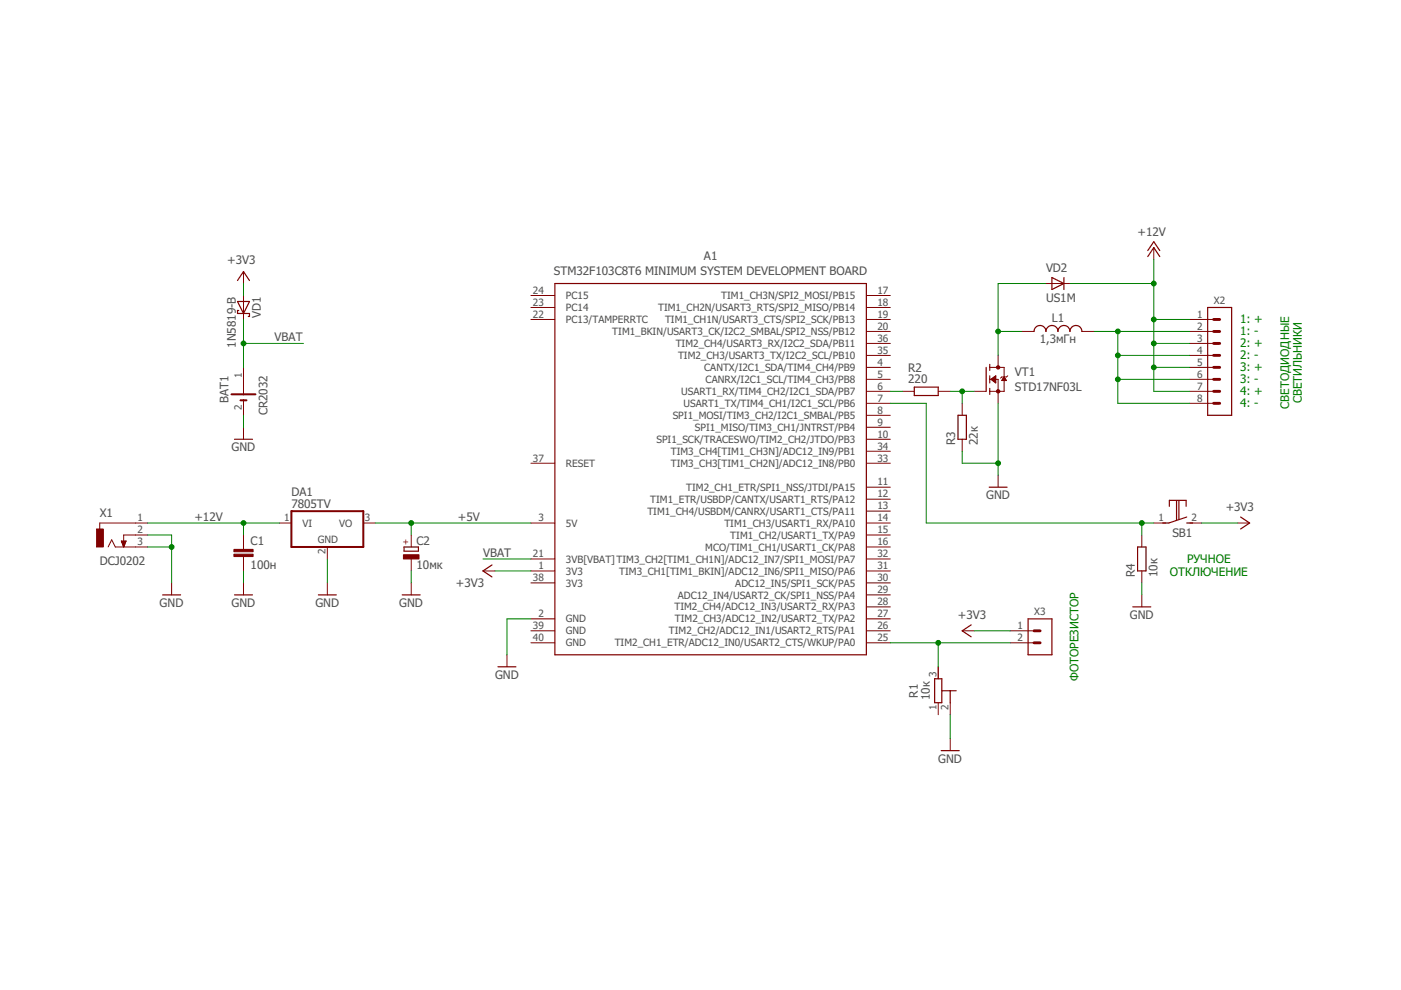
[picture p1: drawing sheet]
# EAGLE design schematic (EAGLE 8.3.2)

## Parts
A1  STM32F103C8T6_MINIMUM_SYSTEM_DEVELOPMENT_BOARD  [STM32F103C8T6_MINIMUM_SYSTEM_DEVELOPMENT_BOARD]
BAT1  CR2032  CR2032HOLDER  [CR2032HOLDER]
C1  100н  C-EU025-025X050  [C025-025X050]
C2  10мк  CPOL-EUE2-4  [E2-4]
DA1  7805TV  [TO220V]
L1  1,3мГн  INDUCTOR-2.5MH  [INDUCTOR-2.5MH]
R1  10к  TRIMMER  [TRIMMER]
R2  220  R-EU_0207/10  [0207/10]
R3  22к  R-EU_0207/10  [0207/10]
R4  10к  R-EU_0207/10  [0207/10]
SB1  PBS-10B-2  [PBS-10B-2]
VD1  1N5819-B  [DO41-7.6]
VD2  US1M  [DO-214AC]
VT1  STD17NF03L  [DPAK]
X1  DCJ0202  [DCJ0202]
X2  TERMINALS_BLOCK_8PIN  [TERMINALS_BLOCK_8PIN]
X3  TERMINALS_BLOCK_2PIN  [TERMINALS_BLOCK_2PIN]

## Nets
+3V3: A1.1(3V3) SB1.2(NO) VD1.A X3.1
+5V: A1.3(5V) C2.+ DA1.3(VO)
+12V: C1.1 DA1.1(VI) VD2.C X1.1 X2.1 X2.3 X2.5 X2.7
DRAIN: L1.1 VD2.A VT1.D
GND: A1.2(GND) BAT1.2(-) C1.2 C2.- DA1.2(GND) R1.2(S) R3.1 R4.1 VT1.S X1.2 X1.3
N$2: A1.7(USART1_TX/TIM4_CH1/I2C1_SCL/PB6) R4.2 SB1.1(COM)
N$4: R2.2 R3.2 VT1.G
N$5: L1.2 X2.2 X2.4 X2.6 X2.8
N$7: A1.25(TIM2_CH1_ETR/ADC12_IN0/USART2_CTS/WKUP/PA0) R1.3(E) X3.2
N$8: A1.6(USART1_RX/TIM4_CH2/I2C1_SDA/PB7) R2.1
VBAT: A1.21(3VB[VBAT]) BAT1.1(+) VD1.C
Unconnected: A1.4(CANTX/I2C1_SDA/TIM4_CH4/PB9) A1.5(CANRX/I2C1_SCL/TIM4_CH3/PB8) A1.8(SPI1_MOSI/TIM3_CH2/I2C1_SMBAL/PB5) A1.9(SPI1_MISO/TIM3_CH1/JNTRST/PB4) A1.10(SPI1_SCK/TRACESWO/TIM2_CH2/JTDO/PB3) A1.11(TIM2_CH1_ETR/SPI1_NSS/JTDI/PA15) A1.12(TIM1_ETR/USBDP/CANTX/USART1_RTS/PA12) A1.13(TIM1_CH4/USBDM/CANRX/USART1_CTS/PA11) A1.14(TIM1_CH3/USART1_RX/PA10) A1.15(TIM1_CH2/USART1_TX/PA9) A1.16(MCO/TIM1_CH1/USART1_CK/PA8) A1.17(TIM1_CH3N/SPI2_MOSI/PB15) A1.18(TIM1_CH2N/USART3_RTS/SPI2_MISO/PB14) A1.19(TIM1_CH1N/USART3_CTS/SPI2_SCK/PB13) A1.20(TIM1_BKIN/USART3_CK/I2C2_SMBAL/SPI2_NSS/PB12) A1.22(PC13/TAMPERRTC) A1.23(PC14) A1.24(PC15) A1.26(TIM2_CH2/ADC12_IN1/USART2_RTS/PA1) A1.27(TIM2_CH3/ADC12_IN2/USART2_TX/PA2) A1.28(TIM2_CH4/ADC12_IN3/USART2_RX/PA3) A1.29(ADC12_IN4/USART2_CK/SPI1_NSS/PA4) A1.30(ADC12_IN5/SPI1_SCK/PA5) A1.31(TIM3_CH1[TIM1_BKIN]/ADC12_IN6/SPI1_MISO/PA6) A1.32(TIM3_CH2[TIM1_CH1N]/ADC12_IN7/SPI1_MOSI/PA7) A1.33(TIM3_CH3[TIM1_CH2N]/ADC12_IN8/PB0) A1.34(TIM3_CH4[TIM1_CH3N]/ADC12_IN9/PB1) A1.35(TIM2_CH3/USART3_TX/I2C2_SCL/PB10) A1.36(TIM2_CH4/USART3_RX/I2C2_SDA/PB11) A1.37(RESET) R1.1(A)

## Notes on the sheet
- 1: +
- 1: -
- 2: +
- 2: -
- СВЕТОДИОДНЫЕ
  СВЕТИЛЬНИКИ
- 3: +
- 3: -
- 4: +
- 4: -
- РУЧНОЕ
  ОТКЛЮЧЕНИЕ
- ФОТОРЕЗИСТОР

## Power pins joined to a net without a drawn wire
3V3: A1.38(3V3)
GND: A1.39(GND) A1.40(GND)
